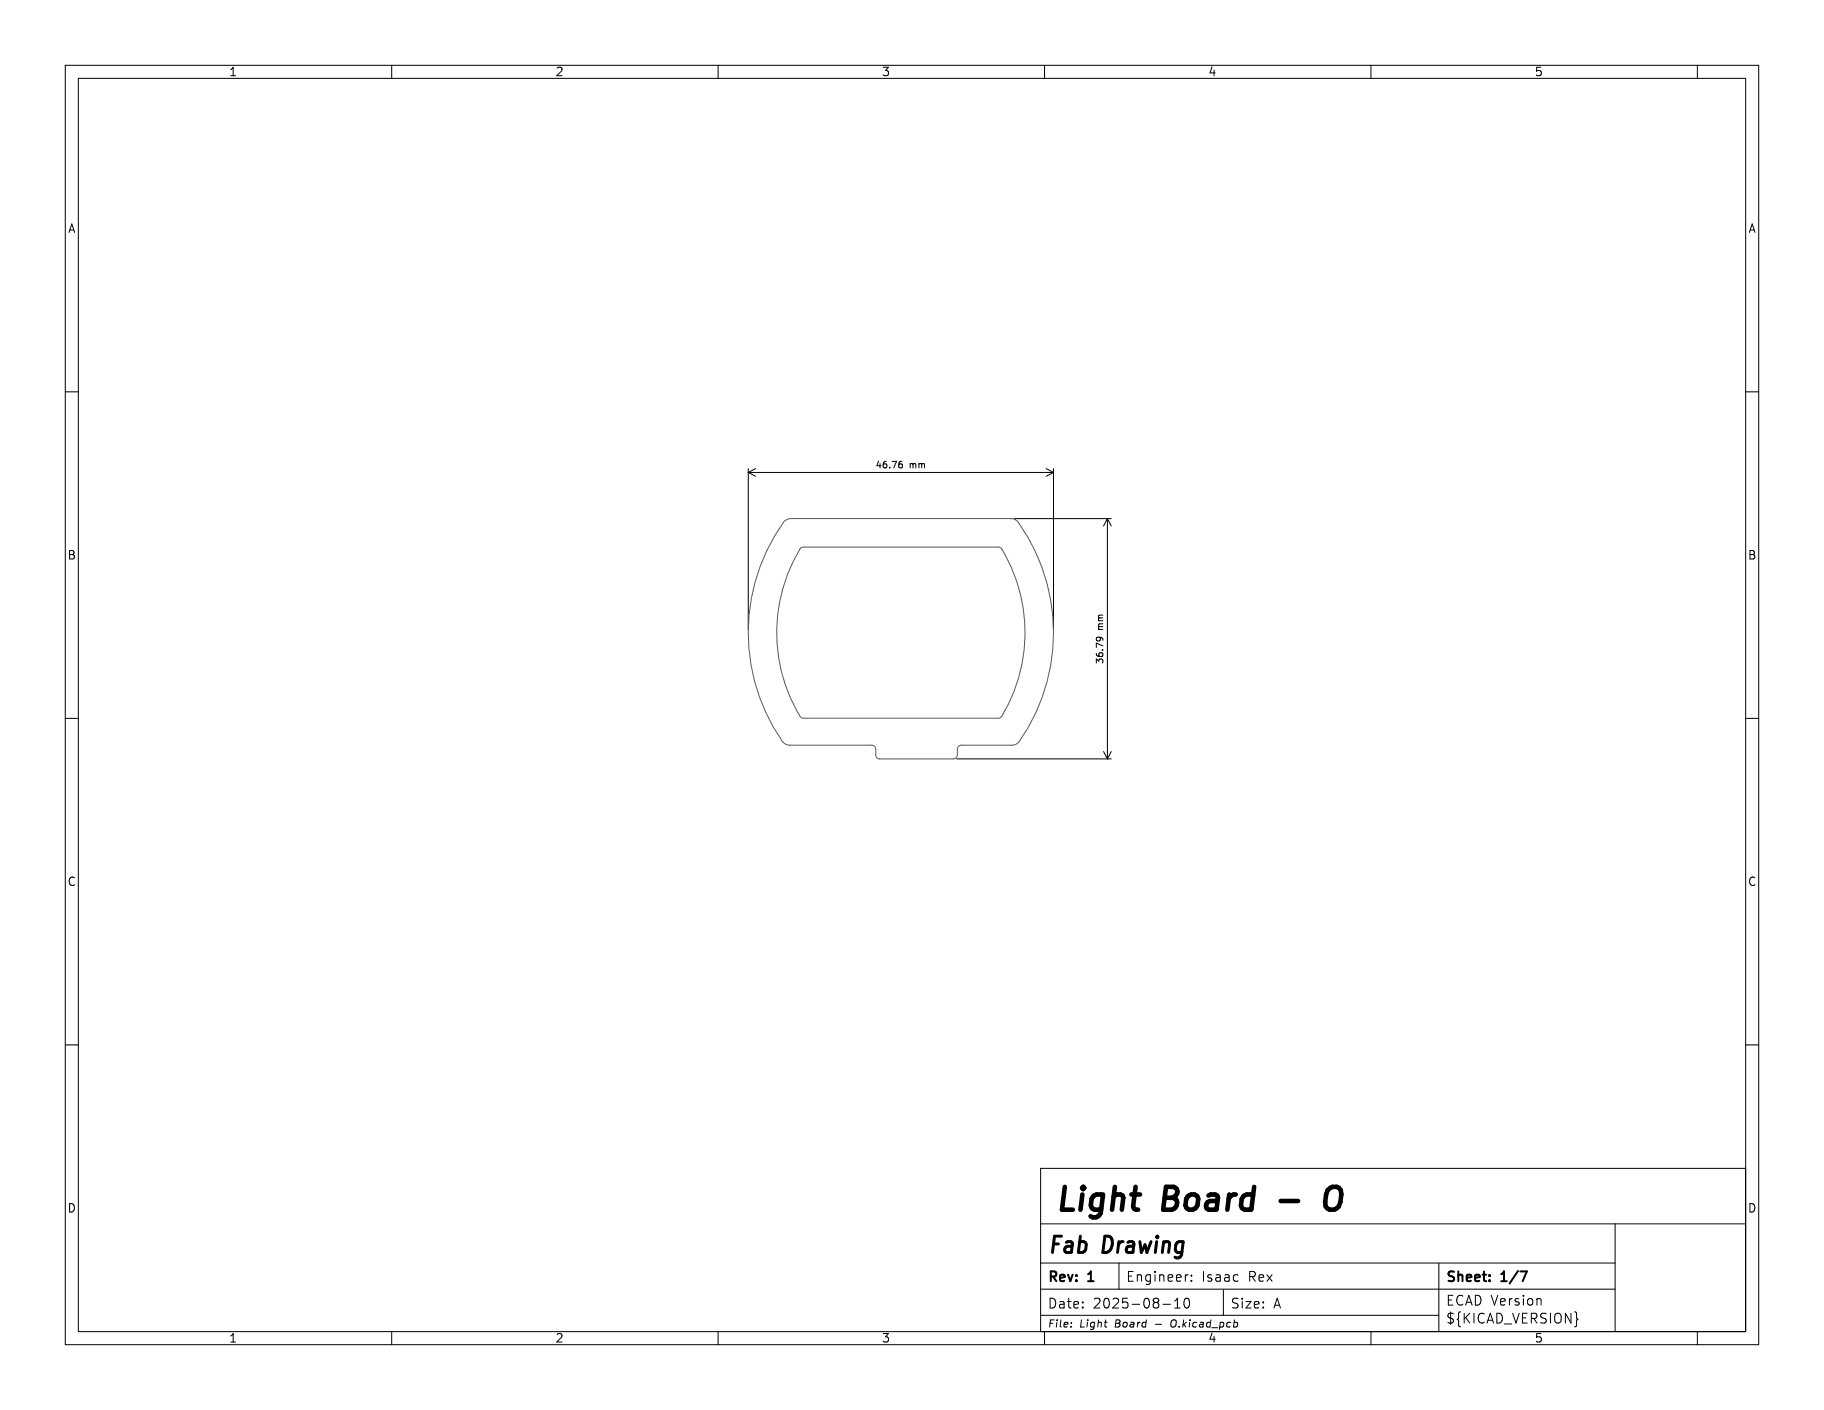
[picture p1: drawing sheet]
<svg xmlns="http://www.w3.org/2000/svg" width="279mm" height="216mm" viewBox="0 0 279 216" stroke-linecap="round" stroke-linejoin="round" font-family="sans-serif">
<g fill="none" stroke="#000" stroke-width=".15">
<path d="M10 10h259.4v195.9h-259.4zM12 12h255.4v191.9h-255.4zM60 10v2M110 10v2M160 10v2M210 10v2M260 10v2M10 60h2M114.6 71.8v24.6M114.6 72.3h46.8M114.6 72.3l1.1 .6M115.7 71.8l-1.1 .5"/>
<path d="M137.9 71l.2 .1 .1 .1v.3l-.3 .1M138.1 70.6l-.2 .1M155.4 79.4h14.8M160.2 71.8l1.2 .5M161.4 71.8v24.6M161.4 72.3l-1.2 .6M169.6 79.4v36.8M169.6 79.4l.6 1.1M169.6 79.4l-.6 1.1M267.4 60h2M167.9 98l.1-.4h.5l.4 .2v.2M168.4 97.6l.2 .2v.2"/>
<path d="M10 110h2M146.5 116.2h23.7M169 115.1l.6 1.1M170.2 115.1l-.6 1.1M267.4 110h2M10 160h2M159.4 178.9h108v25h-108zM267.4 160h2M159.4 197.4h88M159.4 193.4h88M159.4 187.4h108M171.4 193.4v4"/>
<path d="M178.1 199.7h1.2M179.9 199.2l.5-.4v1.5M181.5 198.9l.4-.1a.94 .94 0 0 1 0 1.5h-.2a.91 .91 0 0 1-.2-1.4zM181.9 195.2h.1M182.5 196v.2M182.5 195.3v.1M187.4 197.5v3.9M220.4 193.4v10.5M236 198.9l.1 .9M247.4 187.4v16.5M60 203.9v2M110 203.9v2"/>
<path d="M159.4 201.4h61M160 203.9v2M164.1 202.5v.1M179.6 202.2a.65 .65 0 0 0 0 1M179.9 200.3h.9M210 203.9v2M241.5 201.8l.2 .2-.2 .2M260 203.9v2"/>
</g>
<path d="M232.9 194.7h1l-.7 1.5" fill="none" stroke="#000" stroke-width=".3"/>
<path d="M196.2 183.9h2.6M203.4 182.2a1.21 1.21 0 0 1 2 0l.1 .7-.2 1.2a1.24 1.24 0 0 1-.9 1.1 1.24 1.24 0 0 1-1.3-.5l-.1-.6 .1-1.2z" fill="none" stroke="#000" stroke-width=".7"/>
<path d="M120.1 79.8l.5-.3 .5-.1h33.8l.6 .2 .4 .3a29.1 29.1 0 0 1 .2 33.7l-.4 .3-.6 .2h-8l-.3 .2-.1 .2-.1 1.2a.6 .6 0 0 1-.6 .5h-11.3a.6 .6 0 0 1-.6-.6v-1.1l-.2-.3-.3-.1h-12.7l-.6-.2-.4-.3a29.1 29.1 0 0 1 .1-33.7zM122.6 83.9l.5-.1h29.8l.5 .2a24.7 24.7 0 0 1 0 25.7l-.5 .3h-29.8l-.5-.3a24.7 24.7 0 0 1 0-25.7z" fill="none" stroke="#575757" stroke-width=".15"/>
<g font-size="4.9">
<text x="161.4" y="186.4">Light</text>
<text x="178.3" y="186.4">Board</text>
</g>
<g font-size="3.5">
<text x="160.4" y="192.6">Fab</text>
<text x="169" y="192.6">Drawing</text>
</g>
<g font-size="2.1">
<text x="160.4" y="196.7">Rev:</text>
<text x="166.8" y="196.7">1</text>
<text x="172.4" y="196.5">Engineer:</text>
<text x="184.1" y="196.5">Isaac</text>
<text x="191.3" y="196.5">Rex</text>
<text x="221.4" y="196.7">Sheet:</text>
<text x="230.1" y="196.7">1/7</text>
<text x="160.4" y="200.6">Date:</text>
<text x="167.4" y="200.6">2025-08-10</text>
<text x="188.4" y="200.6">Size:</text>
<text x="195" y="200.6">A</text>
<text x="221.4" y="200.1">ECAD Version</text>
<text x="221.4" y="202.9">${KICAD_VERSION}</text>
</g>
<g font-size="1.8">
<text x="35" y="11.9">1</text>
<text x="85" y="11.9">2</text>
<text x="135" y="11.9">3</text>
<text x="185" y="11.9">4</text>
<text x="235" y="11.9">5</text>
<text x="10.3" y="35.9">A</text>
<text x="267.7" y="35.9">A</text>
<text x="10.3" y="85.9">B</text>
<text x="267.7" y="85.9">B</text>
<text x="10.3" y="135.9">C</text>
<text x="267.7" y="135.9">C</text>
<text x="10.3" y="185.9">D</text>
<text x="267.7" y="185.9">D</text>
<text x="35" y="205.8">1</text>
<text x="85" y="205.8">2</text>
<text x="135" y="205.8">3</text>
<text x="185" y="205.8">4</text>
<text x="235" y="205.8">5</text>
</g>
<g font-size="1.5">
<text x="160.4" y="203.5">File:</text>
<text x="165.4" y="203.5">Light</text>
<text x="170.9" y="203.5">Board</text>
<text x="177.2" y="203.5">-</text>
<text x="179.8" y="203.5">O.kicad_pcb</text>
</g>
<g font-size="1.4">
<text x="134" y="71.9">46.76</text>
<text x="139.3" y="71.9">mm</text>
<text x="169.2" y="101.8" transform="rotate(-90 169.2 101.8)">36.79</text>
<text x="169.2" y="96.5" transform="rotate(-90 169.2 96.5)">mm</text>
</g>
</svg>
